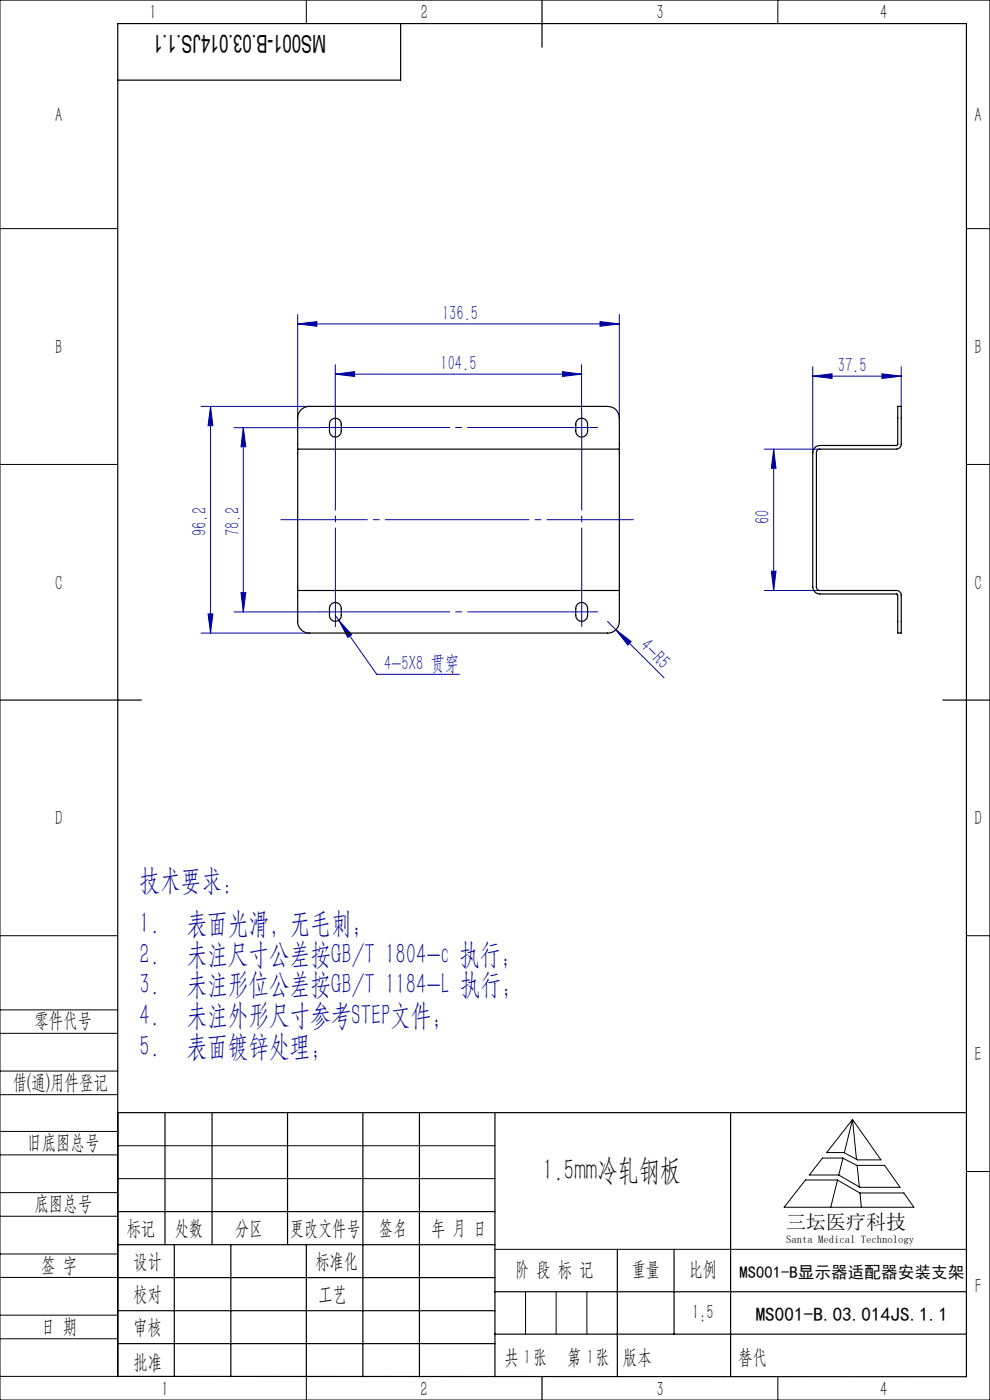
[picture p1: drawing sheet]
<svg xmlns="http://www.w3.org/2000/svg" width="210mm" height="297mm" viewBox="0 0 210 297" stroke-linecap="round" stroke-linejoin="round" font-family="sans-serif">
<g fill="none" stroke="#0000a0" stroke-width=".21">
<path d="M63.1 68.7l4.1-.5v1zM63.1 66.7v22M63.1 68.7h68.3M71.1 79.4l4.1-.6v1.1zM71.1 77.4v9.9M71.1 79.4h52.3M119.3 78.8l4.1 .6-4.1 .5zM123.4 77.4v9.9M127.3 68.2l4.1 .5-4.1 .5zM131.4 66.7v22M172.4 79.8l4.1-.5v1zM172.4 77.8v18.2"/>
<path d="M172.4 79.8h18.8M187.1 79.3l4.1 .5-4.1 .5zM191.2 77.8v8.4M42.7 86.2h22.9M44.7 86.2l.5 4.1h-1.1zM44.7 86.2v48.1M49.6 90.7h18.2M51.6 90.7v39.1M51.6 90.7l.5 4.1h-1zM162.1 95.3h11.8M164.1 95.3l.5 4h-1zM164.1 95.3v30"/>
<path d="M42.7 134.3h22.9M44.1 130.2h1.1l-.5 4.1zM49.6 129.8h18.2M51.1 125.7h1l-.5 4.1zM71.1 130.6l.8 1M71.9 131.6l2.7 3.1-.8 .5zM71.9 131.6l8 11.4h17.5M128.9 131.8l12 12M130.6 133.6l3.3 2.5-.7 .7zM162.1 125.3h11.8M163.6 121.2h1l-.5 4.1z"/>
</g>
<path d="M59.6 110.2h74.7" fill="none" stroke="#0000a0" stroke-width=".21" stroke-dasharray="30.5 1.3 1.3 1.3" stroke-dashoffset="12.2"/>
<g fill="none" stroke="#000" stroke-width=".21">
<path d="M0 0h210v297h-210zM65 0v5M165 0v5M0 48.5h25M205 48.5h5M0 98.5h25M205 98.5h5M0 198.5h25M205 198.5h5M0 214.2h25M0 219.2h25M0 232.2h25"/>
<path d="M0 227.2h25M25 236v56h-25M180.8 237.5l6.1 8.6h-5l-2.9-1.6h-3.6zM180.8 237.5l-1.7 7M180.8 237.5l.9 8.5M0 245h25M0 240h25M0 258h25M0 253h25M25 243.1h80M25 250h80M170.9 250.3h6.7l4.8 2.8h9.3l2.2 3h-27.6z"/>
<path d="M174.5 245.7h4.3l3 1.5h5.8l3.3 4.7h-8.5l-4.5-2.6h-6.2zM177.7 250.3l-1.5 5.8M178.8 245.7l-.9 3.6M181.8 247.2l.5 4.6M182.4 253.1l.3 3M205 248.5h5M0 271h25M0 266h25M0 279h25M105 265h100M111.5 274v9M118 274v9"/>
<path d="M124.5 274v9M0 284h25M65 292.1v4.9M153.7 292h.1M165 292v5"/>
</g>
<g fill="none" stroke="#000" stroke-width=".25">
<path d="M85 5v12h-60M115 0v10M0 148.5h30M200 148.5h10M25 236h180M35 236v28.1M45 236v28.1M61 236v28.1M77 236v56.1M89 236v56.1M105 236v56.1M155 236v56.1"/>
<path d="M25 257h80M25 264.1h80M25 271h80M25 278.1h80M37 264.1v28M49 264.1v28M65 264.1v28M105 274h100M131 265v27.1M143 265v18M25 292l180 .1v-287.1h-180v287.1M25 285h80"/>
<path d="M105 283h100M115 292v5"/>
</g>
<path d="M67.8 90.7h59M67.8 129.8h59" fill="none" stroke="#0000a0" stroke-width=".21" stroke-dasharray="30.5 1.3 1.3 1.3" stroke-dashoffset="2.9"/>
<path d="M71.1 87.3v45.6M123.4 132.9v-45.6" fill="none" stroke="#0000a0" stroke-width=".21" stroke-dasharray="30.5 1.3 1.3 1.3" stroke-dashoffset="9.5"/>
<g fill="#0000a0">
<path d="M130.6 133.6l3.3 2.5-.7 .7z"/>
<path d="M71.1 79.4l4.1-.6v1.1zM119.3 78.8l4.1 .6-4.1 .5z"/>
<path d="M51.6 90.7l.5 4.1h-1zM51.1 125.7h1l-.5 4.1z"/>
<path d="M71.9 131.6l1.9 3.6 .8-.5zM63.1 68.7l4.1-.5v1zM127.3 68.2l4.1 .5-4.1 .5z"/>
<path d="M44.7 86.2l.5 4.1h-1.1zM44.1 130.2h1.1l-.5 4.1zM164.1 95.3l.5 4h-1zM163.6 121.2h1l-.5 4.1z"/>
<path d="M172.4 79.8l4.1-.5v1zM187.1 79.3l4.1 .5-4.1 .5z"/>
</g>
<path d="M63.1 95.3v-6.6a2.46 2.46 0 0 1 2.5-2.5h63.3a2.46 2.46 0 0 1 2.5 2.5v6.6M63.1 95.3h68.3M63.1 95.3v30M70.1 89.2a1.26 1.26 0 0 1 1.4-.4 1.26 1.26 0 0 1 .9 1.2v1.5a1.25 1.25 0 0 1-1.3 1.2 1.25 1.25 0 0 1-1.2-1.2v-1.5zM122.4 89.2a1.26 1.26 0 0 1 1.4-.4 1.26 1.26 0 0 1 .8 1.2v1.5a1.25 1.25 0 0 1-1.2 1.2 1.25 1.25 0 0 1-1.3-1.2v-1.5zM131.4 95.3v30M172.6 95.2l.5-.4 .8-.3h16.4l.1-.2v-8.1h.8v8.1a1.09 1.09 0 0 1-1.1 1h-16.2a.72 .72 0 0 0-.7 .7v28.5a.72 .72 0 0 0 .7 .8h16.2a1.02 1.02 0 0 1 1.1 1v8h-.8v-8l-.1-.3h-16.4a1.51 1.51 0 0 1-1.5-1.5v-28.5zM63.1 125.3v6.5a2.45 2.45 0 0 0 2.5 2.5h63.3a2.46 2.46 0 0 0 2.5-2.5v-6.5M63.1 125.3h68.3M70.3 128.1a1.26 1.26 0 0 1 1.4-.2 1.26 1.26 0 0 1 .7 1.2v1.5a1.25 1.25 0 0 1-1.3 1.2 1.25 1.25 0 0 1-1.2-1.2v-1.8zM122.6 128.1a1.26 1.26 0 0 1 1.3-.2 1.26 1.26 0 0 1 .7 1.2v1.5a1.25 1.25 0 0 1-1.2 1.2 1.25 1.25 0 0 1-1.3-1.2l.1-1.8z" fill="none" stroke="#000" stroke-width=".25"/>
<g font-size="6.3" fill="#0000a0">
<text x="29.6" y="188.7">技术要求：</text>
<text x="29.6" y="197.9">1.</text>
<text x="39.6" y="197.9">表面光滑，无毛刺；</text>
<text x="29.6" y="204.4">2.</text>
<text x="39.6" y="204.4">未注尺寸公差按GB/T 1804-c 执行；</text>
<text x="29.6" y="210.9">3.</text>
<text x="39.6" y="210.9">未注形位公差按GB/T 1184-L 执行；</text>
<text x="29.6" y="217.4">4.</text>
<text x="39.6" y="217.4">未注外形尺寸参考STEP文件；</text>
<text x="29.6" y="223.9">5.</text>
<text x="39.6" y="223.9">表面镀锌处理;</text>
</g>
<text font-size="6.3" x="115.2" y="250.4">1.5mm冷轧钢板</text>
<text font-size="5.2" x="69.2" y="7.3" transform="rotate(-180 69.2 7.3)">MS001-B.03.014JS.1.1</text>
<g font-size="4.4" fill="#010000">
<text x="31.7" y="4.1">1</text>
<text x="89.2" y="4.1">2</text>
<text x="139.2" y="4.1">3</text>
<text x="186.7" y="4.1">4</text>
<text x="156.6" y="289.5">替代</text>
</g>
<g font-size="4.4">
<text x="11.7" y="25.9">A</text>
<text x="206.7" y="25.9">A</text>
<text x="11.7" y="75.1">B</text>
<text x="206.7" y="75.1">B</text>
<text x="11.7" y="125.1">C</text>
<text x="206.7" y="125.1">C</text>
<text x="11.7" y="175.1">D</text>
<text x="206.7" y="175.1">D</text>
<text x="7.3" y="217.9">零件代号</text>
<text x="206.7" y="225.1">E</text>
<text x="2.7" y="231">借(通)用件登记</text>
<text x="5.8" y="243.7">旧底图总号</text>
<text x="7.3" y="256.8">底图总号</text>
<text x="26.9" y="261.9">标记</text>
<text x="37.1" y="261.9">处数</text>
<text x="49.9" y="261.9">分区</text>
<text x="61.5" y="261.9">更改文件号</text>
<text x="80.4" y="261.9">签名</text>
<text x="91.5" y="261.9">年 月 日</text>
<text x="8.7" y="269.8">签 字</text>
<text x="28.3" y="268.9">设计</text>
<text x="66.9" y="268.9">标准化</text>
<text x="109.3" y="270.8">阶 段 标 记</text>
<text x="134" y="270.8">重量</text>
<text x="146.1" y="270.8">比例</text>
<text x="206.8" y="274.4">F</text>
<text x="28.3" y="276">校对</text>
<text x="67.6" y="276">工艺</text>
<text x="146.8" y="279.8">1:5</text>
<text x="8.7" y="282.9">日 期</text>
<text x="28.4" y="283">审核</text>
<text x="28.3" y="290.4">批准</text>
<text x="107" y="289.5">共 张</text>
<text x="111.1" y="289.5">1</text>
<text x="120.3" y="289.5">第 张</text>
<text x="124.5" y="289.5">1</text>
<text x="132.1" y="289.5">版本</text>
<text x="34.2" y="296.1">1</text>
<text x="89.2" y="296.2">2</text>
<text x="139.2" y="296.2">3</text>
<text x="186.7" y="296.2">4</text>
</g>
<g font-size="4.4" fill="#0000a0">
<text x="93.8" y="67.8">136.5</text>
<text x="93.4" y="78.5">104.5</text>
<text x="177.7" y="78.9">37.5</text>
<text x="43.8" y="113.7" transform="rotate(-90 43.8 113.7)">96.2</text>
<text x="50.8" y="113.7" transform="rotate(-90 50.8 113.7)">78.2</text>
<text x="163.3" y="111.3" transform="rotate(-90 163.3 111.3)">60</text>
<text x="135.6" y="137.3" transform="rotate(45 135.6 137.3)">4-R5</text>
<text x="81.5" y="142.2">4-5X8 贯穿</text>
</g>
<text font-size="4.2" x="166.8" y="260.7">三坛医疗科技</text>
<text font-size="4.1" x="160.3" y="280.2">MS001-B.03.014JS.1.1</text>
<text font-size="3.5" x="156.9" y="271.1">MS001-B显示器适配器安装支架</text>
<text font-size="2.3" x="166.8" y="263.6">Santa Medical Technology</text>
</svg>
